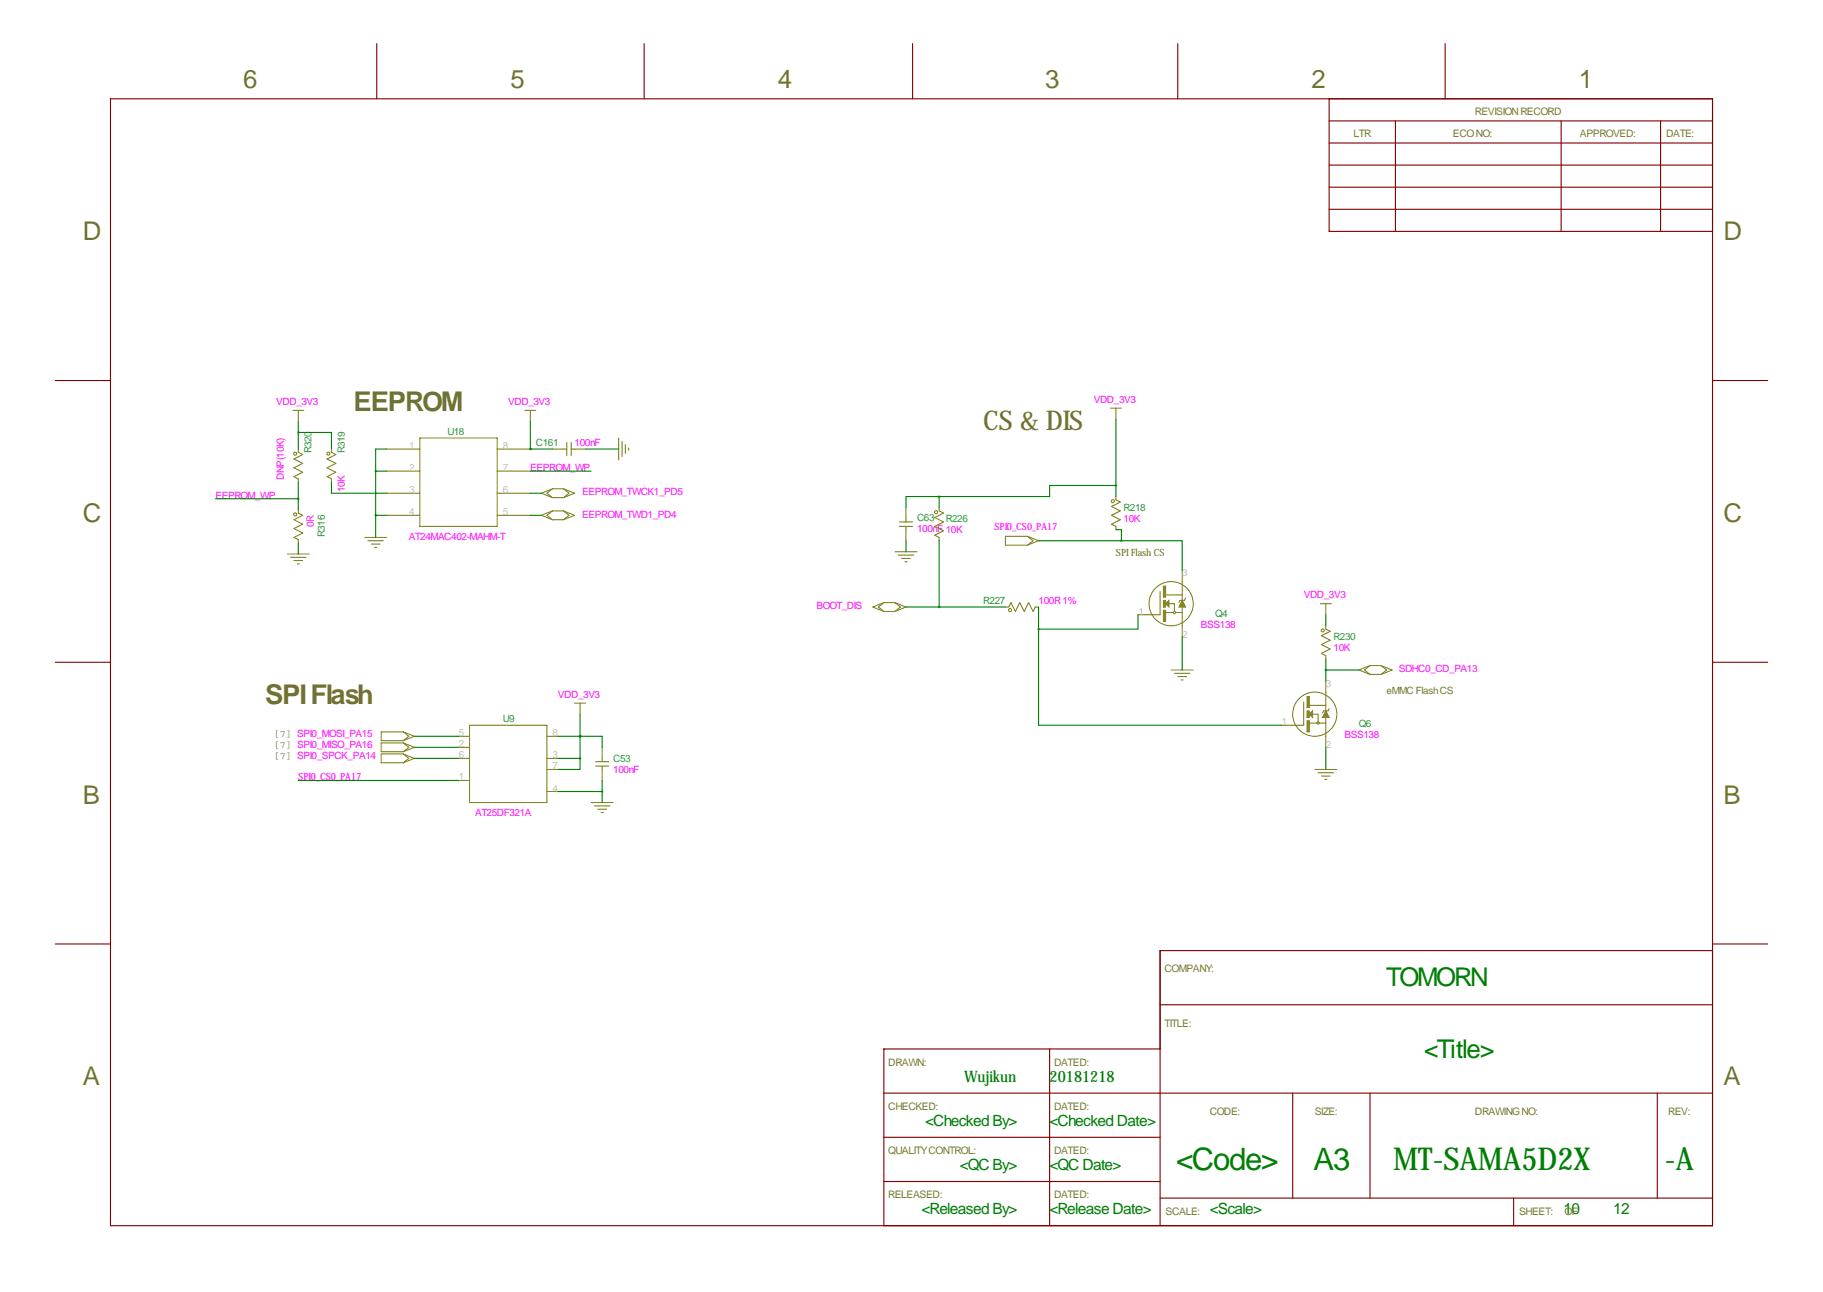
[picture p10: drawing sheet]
<svg xmlns="http://www.w3.org/2000/svg" width="419mm" height="297mm" viewBox="0 0 419 297" stroke-linecap="round" stroke-linejoin="round" font-family="sans-serif">
<g fill="none" stroke="#800000" stroke-width=".25">
<path d="M86.6 10v12.7M148.1 10v12.7M209.8 10v12.7M270.8 10v12.7M332.2 10v12.7M25.4 22.7h368.3v259.1h-368.3zM305.6 38h88.1M305.6 27.8h88.1M305.6 32.9h88.1M305.6 22.7v30.5h88.1M320.8 27.8v25.4M358.9 27.8v25.4"/>
<path d="M381.8 27.8v25.4M305.6 43h88.1M305.6 48.1h88.1M12.7 87.5h12.7M393.7 87.5h12.7M12.7 152.3h12.7M393.7 152.3h12.7M12.7 217h12.7M393.7 218.6h-127v63.2M393.7 217h12.7M266.7 231h127M203.2 251.3h190.5"/>
<path d="M241.3 241.2v40.6M266.7 241.2h-63.5v40.6M297.2 251.3v24.1M315 251.3v24.1M381 251.3v24.1M203.2 261.5h63.5M203.2 271.6h63.5M266.7 275.4h127M348 275.4v6.4"/>
</g>
<g fill="none" stroke="#808000" stroke-width=".23">
<path d="M67.3 94.3h2.5M68.6 94.3v2.6M120.6 94.3h2.6M121.9 94.3v2.6M255.3 93.8h2.5M256.5 93.8v2.6M68.6 117.2v.8l1 .5-2 1 2 1-2 1 2 1-2 1.1 1 .5v.7M68.6 103.2v.8l1 .5-2 1 2 1-2 1.1 2 1-2 1 1 .5v.8M76.2 103.2v.8l1 .5-2 1 2 1-2 1.1 2 1-2 1 1 .5v.8M88.9 103.2h7.6M88.9 108.3h7.6M88.9 113.4h7.6"/>
<path d="M88.9 118.5h7.6M96.5 100.7h17.8v20.3h-17.8zM114.3 103.2h7.6M114.3 108.3h7.6M114.3 113.4h7.6M114.3 118.5h7.6M127 103.2h3.3M127 119.5h2.5M127 117.5h2.5M127 117.5l-2.5 1 2.5 1M127 117.5l-1.3 1 1.3 1M127 114.4h2.5"/>
<path d="M127 112.4h2.5M127 112.4l-2.5 1 2.5 1M127 112.4l-1.3 1 1.3 1M129.5 117.5l2.6 1-2.6 1M129.5 117.5l1.3 1-1.3 1M129.5 112.4l2.6 1-2.6 1M129.5 112.4l1.3 1-1.3 1M130.3 101.7v3.1M131.3 103.2h3.3M131.3 101.7v3.1M142.2 100.7v5.1M143 101.5v3.5"/>
<path d="M143.8 102.2v2.1M144.5 103v.5M208.3 116.7v3.3M215.9 116.7v.8l1 .5-2 1 2 1-2 1 2 1-2 1 1 .6v.7M256.5 114.2v.7l1.1 .5-2.1 1 2.1 1.1-2.1 1 2.1 1-2.1 1 1 .5v.8M66 127.4h5.1M66.8 128.1h3.6M67.6 128.9h2M68.3 129.7h.5M83.8 123.6h5.1M84.6 124.3h3.5M85.3 125.1h2.1"/>
<path d="M86.1 125.8h.5M203.2 138.5l-2.5 1.1 2.5 1M203.2 138.5h2.5M203.2 138.5l-1.3 1.1 1.3 1M205.7 126.9h5.1M205.7 138.5l2.6 1.1-2.6 1M205.7 138.5l1.3 1.1-1.3 1M206.5 127.6h3.6M206.8 121h3M206.8 120h3M207.3 128.4h2M208 129.1h.5"/>
<path d="M208.3 121v3.3M231.1 139.6h.8l.5-1.1 1 2.1 1-2.1 1.1 2.1 1-2.1 1 2.1 .5-1h.8M236.2 123.3h-5.1v2h5.1M236.2 123.3l2.6 1-2.6 1M236.2 123.3l1.3 1-1.3 1M266.7 136v5.3h-5.1M268 136.8h3.8M268.7 138.8h1.3v1.8M271.8 131.2v6.8M271.8 139.6v6.8M272.5 137.5l-.2 .5h-1l-.3 .5M303.5 138.8h2.6"/>
<path d="M304.8 138.8v2.5M203.2 140.6h2.5M268 140.8h1.7M269.2 154h5.1M270 154.8h3.6M270.3 140.8h1.5M270.8 155.6h2M271.5 156.3h.5M304.8 143.9v.7l1 .5-2 1.1 2 1-2 1 2 1-2 1 1 .5v.8M304.8 156.6v6.8M315 155.1h2.5M315 153h2.5"/>
<path d="M315 153l-2.6 1 2.6 1.1M315 153l-1.3 1 1.3 1.1M317.5 153l2.5 1-2.5 1.1M317.5 153l1.3 1-1.3 1.1M92.7 168.3h-5.1v2h5.1M92.7 168.3l2.5 1-2.5 1M92.7 170.8h-5.1v2h5.1M92.7 173.3h-5.1v2.1h5.1M92.7 168.3l1.3 1-1.3 1M92.7 170.8l2.5 1-2.5 1M92.7 170.8l1.3 1-1.3 1M92.7 173.3l2.5 1.1-2.5 1"/>
<path d="M92.7 173.3l1.3 1.1-1.3 1M105.4 169.3h2.5M105.4 179.4h2.5M105.4 174.4h2.5M105.4 171.8h2.5M107.9 166.7h17.8v17.8h-17.8zM125.7 176.9h2.6M125.7 169.3h2.6M125.7 174.4h2.6M132.1 161.7h2.5M133.3 161.7v2.5M136.9 175.1h3.1"/>
<path d="M136.9 176.1h3.1M138.4 171.8v3.3M138.4 176.1v3.3M299.7 161.4v5.3h-5.1M301 166.2h1.8M301 162.2h3.8M301.8 164.2h1.2v1.8M302.3 176.9h5M303 177.7h3.6M303.3 166.2h1.5M303.8 178.4h2M304.5 179.2h.6"/>
<path d="M304.8 165v6.8M305.6 162.9l-.3 .5h-1l-.3 .5M125.7 182h2.6M135.9 184.5h5.1M136.7 185.3h3.5M137.4 186h2M138.2 186.8h.5"/>
<circle cx="67.9" cy="118.3" r=".36"/>
<circle cx="67.9" cy="104.3" r=".36"/>
<circle cx="75.5" cy="104.3" r=".36"/>
<circle cx="215.2" cy="117.8" r=".36"/>
<circle cx="255.8" cy="115.2" r=".36"/>
<circle cx="269.2" cy="138.8" r="5.1"/>
<circle cx="232.2" cy="140.3" r=".36"/>
<circle cx="270" cy="140.8" r=".25"/>
<circle cx="304.1" cy="144.9" r=".36"/>
<circle cx="302.3" cy="164.2" r="5.1"/>
<circle cx="303" cy="166.2" r=".25"/>
</g>
<g fill="#808000" stroke="#808000" stroke-width=".23">
<path d="M301.8 163.4v1.6l-.8-.8z"/>
<path d="M300.5 160.1h.5v2.6h-.5z"/>
<path d="M300.5 165.7h.5v2.6h-.5z"/>
<path d="M300.5 163.4h.5v1.6h-.5z"/>
<path d="M304.8 163.4l.8 1.6h-1.6z"/>
<path d="M268 138.8l.7-.8v1.6z"/>
<path d="M267.5 134.7h.5v2.6h-.5z"/>
<path d="M267.5 140.3h.5v2.6h-.5z"/>
<path d="M267.5 138h.5v1.6h-.5z"/>
<path d="M271.8 138l.7 1.6h-1.5z"/>
</g>
<path d="M109.2 178.2h3.1M118.7 175.7h5.8M121 173.2h3.5" fill="none" stroke="#fff" stroke-width=".25"/>
<g fill="none" stroke="#008000" stroke-width=".25">
<path d="M68.6 99.4h7.6v3.8M68.6 96.9v6.3M121.9 96.9v6.3M256.5 96.4v17.8M49.5 114.7h19.1M68.6 110.9v6.3M76.2 110.9v2.5h12.7M86.4 118.5h2.5M86.4 108.3v15.3M86.4 108.3h2.5M88.9 103.2h-2.5v5.1M121.9 103.2h.1"/>
<path d="M121.9 118.5h2.6M121.9 113.4h2.6M121.9 108.3h14M121.9 103.2h5.1M134.6 103.2h7.6M215.9 114.2h-7.6v2.5M215.9 114.2v2.5M256.5 111.6h-15.2v2.6h-25.4M68.6 124.8v2.6M208.3 139.6h22.8M208.3 124.3v2.6M215.9 124.3v15.3"/>
<path d="M238.8 124.3h19M238.8 139.6v5M256.5 121.8h1.3v2.5M257.8 124.3h14v6.9M238.8 144.6v22.1h55.8M261.6 141.3v3.3h-22.8M271.8 146.4v7.6M304.8 141.3v2.6M304.8 151.5v5.1M304.8 154h7.6M68.6 179.4h36.8M95.2 174.4h10.2"/>
<path d="M95.2 171.8h10.2M95.2 169.3h10.2M128.3 174.4h5M128.3 169.3h5M133.3 174.4v2.5h-5M133.3 169.3h.1M133.3 169.3h5.1v2.5M133.3 164.2v10.2M138.4 179.4v5.1M304.8 171.8v5.1M128.3 182h10.1"/>
</g>
<path d="M86.3 108.3a.05 .05 0 0 0 .1 0 .05 .05 0 0 0-.1 0zM86.3 118.5a.05 .05 0 0 0 .1 0 .05 .05 0 0 0-.1 0zM133.3 174.4a.05 .05 0 0 0 .1 0 .05 .05 0 0 0-.1 0zM133.3 169.3a.05 .05 0 0 0 .1 0 .05 .05 0 0 0-.1 0zM133.3 169.3a.05 .05 0 0 0 .1 0 .05 .05 0 0 0-.1 0zM238.7 144.6a.05 .05 0 0 0 .1 0 .05 .05 0 0 0-.1 0zM256.5 111.6a.05 .05 0 0 0 .1 0 .05 .05 0 0 0-.1 0z" fill="#008000" stroke="#008000" stroke-width=".51"/>
<g font-size="7.3" fill="#008000">
<text x="320.2" y="269">MT-SAMA5D2X</text>
<text x="382.8" y="269">-A</text>
</g>
<g font-size="7.1" fill="#008000">
<text x="270.3" y="268.9">&lt;Code&gt;</text>
<text x="302" y="268.9">A3</text>
</g>
<g font-size="6.3" fill="#707038">
<text x="81.3" y="94.6">EEPROM</text>
<text x="226.1" y="98.9">CS &amp; DIS</text>
<text x="61" y="161.9">SPI Flash</text>
</g>
<g font-size="5.9" fill="#707038">
<text x="55.9" y="20.2">6</text>
<text x="117.3" y="20.2">5</text>
<text x="178.8" y="20.2">4</text>
<text x="240.3" y="20.2">3</text>
<text x="301.5" y="20.2">2</text>
<text x="363" y="20.2">1</text>
<text x="19" y="55.2">D</text>
<text x="396.2" y="55.2">D</text>
<text x="19" y="120">C</text>
<text x="396.2" y="120">C</text>
<text x="19" y="184.8">B</text>
<text x="396.2" y="184.8">B</text>
<text x="19" y="249.5">A</text>
<text x="396.2" y="249.5">A</text>
</g>
<g font-size="5.9" fill="#008000">
<text x="318.7" y="226.6">TOMORN</text>
<text x="327.3" y="243.1">&lt;Title&gt;</text>
</g>
<g font-size="3.6" fill="#008000">
<text x="221.6" y="248.7">Wujikun</text>
<text x="241.3" y="248.7">20181218</text>
<text x="212.7" y="258.9">&lt;Checked By&gt;</text>
<text x="241.3" y="258.9">&lt;Checked Date&gt;</text>
<text x="220.6" y="269">&lt;QC By&gt;</text>
<text x="241.3" y="269">&lt;QC Date&gt;</text>
<text x="211.9" y="279.2">&lt;Released By&gt;</text>
<text x="241.3" y="279.2">&lt;Release Date&gt;</text>
<text x="278.1" y="279.2">&lt;Scale&gt;</text>
<text x="359.4" y="279.2">10</text>
<text x="370.8" y="279.2">12</text>
</g>
<g font-size="2.4" fill="#707038">
<text x="339.1" y="26.5">REVISION RECORD</text>
<text x="311.1" y="31.6">LTR</text>
<text x="334" y="31.6">ECO NO:</text>
<text x="363.2" y="31.6">APPROVED:</text>
<text x="383" y="31.6">DATE:</text>
<text x="267.7" y="223.4">COMPANY:</text>
<text x="267.7" y="236.1">TITLE:</text>
<text x="204.2" y="245">DRAWN:</text>
<text x="242.3" y="245">DATED:</text>
<text x="204.2" y="255.1">CHECKED:</text>
<text x="242.3" y="255.1">DATED:</text>
<text x="278.1" y="256.4">CODE:</text>
<text x="302.3" y="256.4">SIZE:</text>
<text x="339.1" y="256.4">DRAWING NO:</text>
<text x="383.5" y="256.4">REV:</text>
<text x="204.2" y="265.3">QUALITY CONTROL:</text>
<text x="242.3" y="265.3">DATED:</text>
<text x="204.2" y="275.4">RELEASED:</text>
<text x="242.3" y="275.4">DATED:</text>
<text x="268" y="279.3">SCALE:</text>
<text x="349.2" y="279.3">SHEET:</text>
<text x="359.7" y="279.3">OF</text>
</g>
<g font-size="2.3" fill="#f0f">
<text x="63.5" y="93.1">VDD_3V3</text>
<text x="116.8" y="93.1">VDD_3V3</text>
<text x="251.5" y="92.6">VDD_3V3</text>
<text x="132.1" y="102.5">100nF</text>
<text x="65.3" y="110.3" transform="rotate(-90 65.3 110.3)">DNP(10K)</text>
<text x="79.2" y="113.1" transform="rotate(-90 79.2 113.1)">10K</text>
<text x="121.9" y="108.3">EEPROM_WP</text>
<text x="133.9" y="113.9">EEPROM_TWCK1_PD5</text>
<text x="49.5" y="114.7">EEPROM_WP</text>
<text x="133.9" y="119">EEPROM_TWD1_PD4</text>
<text x="72.1" y="121.1" transform="rotate(-90 72.1 121.1)">0R</text>
<text x="94" y="124.1">AT24MAC402-MAHM-T</text>
<text x="210.8" y="122.3">100nF 10K</text>
<text x="228.6" y="121.8">SPI0_CS0_PA17</text>
<text x="258.3" y="120">10K</text>
<text x="299.7" y="137.5">VDD_3V3</text>
<text x="187.7" y="140.1">BOOT_DIS</text>
<text x="238.8" y="138.8">100R 1%</text>
<text x="276.1" y="144.4">BSS138</text>
<text x="306.6" y="149.7">10K</text>
<text x="321.6" y="154.5">SDHC0_CD_PA13</text>
<text x="128.3" y="160.4">VDD_3V3</text>
<text x="309.1" y="169.8">BSS138</text>
<text x="68.6" y="179.4">SPI0_CS0_PA17</text>
<text x="141" y="177.7">100nF</text>
<text x="109.2" y="187.6">AT25DF321A</text>
</g>
<g font-size="2.3" fill="#008080">
<text x="102.9" y="99.9">U18</text>
<text x="71.6" y="104.3" transform="rotate(-90 71.6 104.3)">R320</text>
<text x="79.2" y="104.3" transform="rotate(-90 79.2 104.3)">R319</text>
<text x="123.2" y="102.5">C161</text>
<text x="210.8" y="119.7">C63</text>
<text x="258.3" y="117.5">R218</text>
<text x="74.7" y="123.5" transform="rotate(-90 74.7 123.5)">R316</text>
<text x="217.4" y="120">R226</text>
<text x="226.1" y="138.8">R227</text>
<text x="279.4" y="141.8">Q4</text>
<text x="306.6" y="147.2">R230</text>
<text x="115.6" y="166">U9</text>
<text x="312.4" y="167.2">Q6</text>
<text x="141" y="175.1">C53</text>
</g>
<g font-size="2.3" fill="#aaaad4">
<text x="94.1" y="103.2">1</text>
<text x="115.6" y="103.2">8</text>
<text x="94.1" y="108.3">2</text>
<text x="94.1" y="113.4">3</text>
<text x="115.6" y="108.3">7</text>
<text x="115.6" y="113.4">6</text>
<text x="94.1" y="118.5">4</text>
<text x="115.6" y="118.5">5</text>
<text x="271.8" y="132.4">3</text>
<text x="261.7" y="141.3">1</text>
<text x="271.8" y="146.7">2</text>
<text x="304.8" y="157.8">3</text>
<text x="294.7" y="166.7">1</text>
<text x="105.5" y="169.3">5</text>
<text x="105.5" y="171.8">2</text>
<text x="127" y="169.3">8</text>
<text x="304.8" y="172.1">2</text>
<text x="105.5" y="179.4">1</text>
<text x="105.5" y="174.4">6</text>
<text x="127" y="176.9">7</text>
<text x="127" y="174.4">3</text>
<text x="127" y="182">4</text>
</g>
<g font-size="2.3" fill="#707038">
<text x="256.5" y="127.9">SPI Flash CS</text>
<text x="318.8" y="159.6">eMMC Flash CS</text>
<text x="63" y="169.5">[7] SPI0_MOSI_PA15</text>
<text x="63" y="172.1">[7] SPI0_MISO_PA16</text>
<text x="63" y="174.6">[7] SPI0_SPCK_PA14</text>
</g>
</svg>
